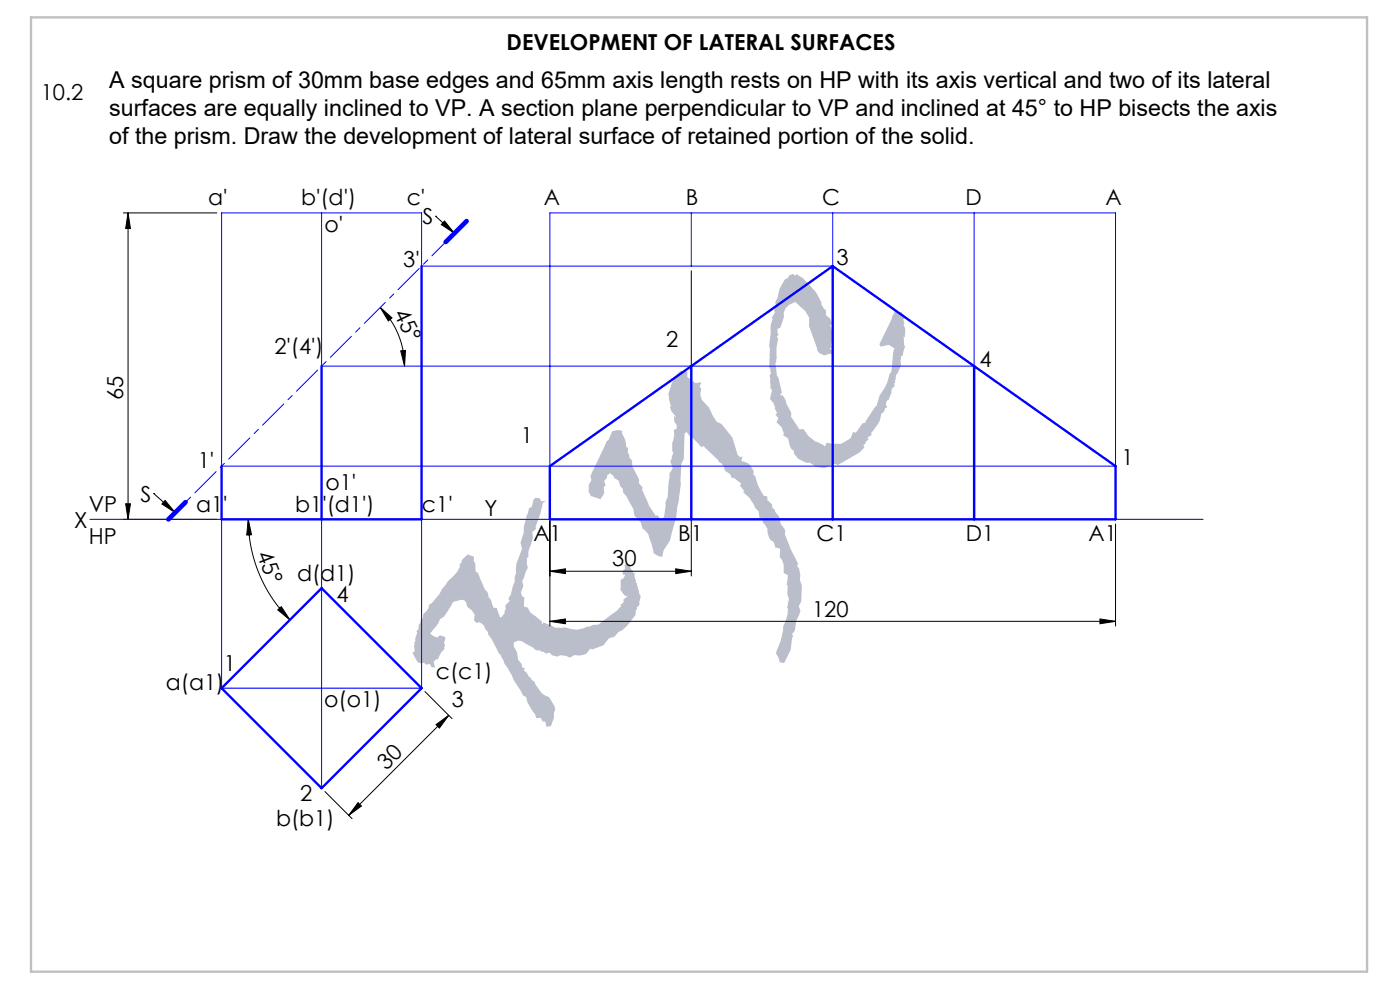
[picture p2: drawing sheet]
<svg xmlns="http://www.w3.org/2000/svg" width="297mm" height="210mm" viewBox="0 0 297 210" stroke-linecap="round" stroke-linejoin="round" font-family="sans-serif">
<g fill="none" stroke="#000" stroke-width=".21">
<path d="M26.2 45.2h19.8M27.2 45.2v65M27.2 45.2l.5 3.3h-1zM92.4 45.9h.1M92.4 45.9l4 3.6M94.3 46.9l2.1 2.6-2.8-1.9zM146.7 57.4v64.8M80.7 65.2l2.5 2.2-.8 .7zM80.7 65.2a17.6 17.6 0 0 1 5.1 12.5M85 74.4l1-.1-.2 3.4zM116.7 99.9v32.9M26.2 110.2h19.8"/>
<path d="M26.7 106.9h1l-.5 3.3zM32.6 104.7h.1M32.6 104.7l4.6 4M35 106.2l2.2 2.5-2.8-1.8zM52.7 110.2l.7 3.2-1.1 .1zM52.7 110.2a30.2 30.2 0 0 0 8.8 21.3M236.7 111.2v21.6M58.9 129.4l.8-.7 1.8 2.8zM116.7 121.2l3.3-.5v1zM116.7 131.8l3.3-.5v1zM116.7 121.2h30M116.7 131.8h120"/>
<path d="M143.4 120.7l3.3 .5-3.3 .5zM233.4 131.3l3.3 .5-3.3 .5zM90.1 146.7l5.8 5.7M92.5 153.7l2.7-2-2 2.7zM95.2 151.7l-21.2 21.3M68.9 167.9l5.8 5.8M76 170.3l.7 .7-2.7 2z"/>
</g>
<path d="M6.6 3.7h283.4v202.4h-283.4z" fill="none" stroke="#c0c0c0" stroke-width=".5"/>
<path d="M35.7 110.2l58.8-58.9" fill="none" stroke="#00f" stroke-width=".21" stroke-dasharray="6.3 1.3 1.3 1.3" stroke-dashoffset="2.2"/>
<path d="M68.2 45.2v32.5h138.5v-32.5M146.7 45.2v11.2M176.7 45.2v11.2h-87.3v-11.2h-42.4v53.7h189.7v-53.7h-120v65M19.1 110.2h236.1M47 110.2v35.8h42.4v-35.8M68.2 110.2v57" fill="none" stroke="#00f" stroke-width=".21"/>
<path d="M89.4 56.4v53.8h-42.4v-11.3M176.7 56.4l60 42.5v11.3h-120v-11.3l30-21.2M176.7 56.4v53.8M176.7 56.4l-30 21.3M68.2 77.7v32.5M146.7 77.7v32.5M206.7 77.7v32.5M47 146l21.2-21.2 21.2 21.2-21.2 21.2z" fill="none" stroke="#00f" stroke-width=".5"/>
<path d="M99 46.9l-4.5 4.4M39.4 106.5l-3.7 3.7" fill="none" stroke="#00f" stroke-width="1"/>
<g fill="#000">
<path d="M27.2 45.2l.5 3.3h-1zM26.7 106.9h1l-.5 3.3z"/>
<path d="M85 74.4l1-.1-.2 3.4zM80.7 65.2l2.5 2.2-.8 .7z"/>
<path d="M35 106.2l2.2 2.5-2.8-1.8zM94.3 46.9l2.1 2.6-2.8-1.9z"/>
<path d="M52.7 110.2l.7 3.2-1.1 .1zM58.9 129.4l.8-.7 1.8 2.8z"/>
<path d="M116.7 121.2l3.3-.5v1zM143.4 120.7l3.3 .5-3.3 .5zM116.7 131.8l3.3-.5v1zM233.4 131.3l3.3 .5-3.3 .5z"/>
<path d="M76 170.3l.7 .7-2.7 2zM92.5 153.7l2.7-2-2 2.7z"/>
</g>
<text font-size="54.7" fill="#b9beca" x="104.5" y="160.6" transform="rotate(-40 104.5 160.6)">KYC</text>
<g font-size="4.9">
<text x="23.2" y="18.6">A square prism of 30mm base edges and 65mm axis length rests on HP with its axis vertical and two of its lateral</text>
<text x="23.2" y="24.6">surfaces are equally inclined to VP. A section plane perpendicular to VP and inclined at 45° to HP bisects the axis</text>
<text x="23.2" y="30.5">of the prism. Draw the development of lateral surface of retained portion of the solid.</text>
</g>
<g font-size="4.7">
<text x="107.5" y="10.5">DEVELOPMENT OF LATERAL SURFACES</text>
<text x="8.7" y="21.1">10.2</text>
<text x="44.2" y="43.5">a'</text>
<text x="63.9" y="43.5">b'(d')</text>
<text x="86.3" y="43.5">c'</text>
<text x="89.6" y="47.6">S</text>
<text x="115.4" y="43.4">A</text>
<text x="145.5" y="43.4">B</text>
<text x="174.4" y="43.4">C</text>
<text x="204.9" y="43.4">D</text>
<text x="234.6" y="43.4">A</text>
<text x="68.8" y="49.2">o'</text>
<text x="85.5" y="56.7">3'</text>
<text x="177.5" y="56.1">3</text>
<text x="83.5" y="66.4" transform="rotate(64 83.5 66.4)">45°</text>
<text x="58.2" y="75.1">2'(4')</text>
<text x="141.3" y="73.6">2</text>
<text x="207.8" y="77.8">4</text>
<text x="26.2" y="84.8" transform="rotate(-90 26.2 84.8)">65</text>
<text x="110.5" y="93.9">1</text>
<text x="41.9" y="99.2">1'</text>
<text x="237.9" y="98.6">1</text>
<text x="29.8" y="106.4">S</text>
<text x="69" y="103.9">o1'</text>
<text x="15.8" y="111.9">X</text>
<text x="18.8" y="108.6">VP</text>
<text x="41.6" y="108.6">a1'</text>
<text x="62.6" y="108.6">b1'(d1')</text>
<text x="89.5" y="108.6">c1'</text>
<text x="102.8" y="109.5">Y</text>
<text x="18.9" y="115.4">HP</text>
<text x="54.4" y="117.5" transform="rotate(69 54.4 117.5)">45°</text>
<text x="113.1" y="114.8">A1</text>
<text x="143.8" y="114.8">B1</text>
<text x="173.2" y="114.8">C1</text>
<text x="204.9" y="114.8">D1</text>
<text x="230.9" y="114.8">A1</text>
<text x="63" y="123.2">d(d1)</text>
<text x="129.9" y="120.2">30</text>
<text x="71.4" y="127.7">4</text>
<text x="172.3" y="130.8">120</text>
<text x="47.5" y="142.4">1</text>
<text x="35.2" y="146.5">a(a1)</text>
<text x="68.8" y="149.9">o(o1)</text>
<text x="92.5" y="144.1">c(c1)</text>
<text x="95.8" y="149.9">3</text>
<text x="82" y="163.5" transform="rotate(-45 82 163.5)">30</text>
<text x="63.7" y="169.8">2</text>
<text x="58.6" y="175.3">b(b1)</text>
</g>
</svg>
